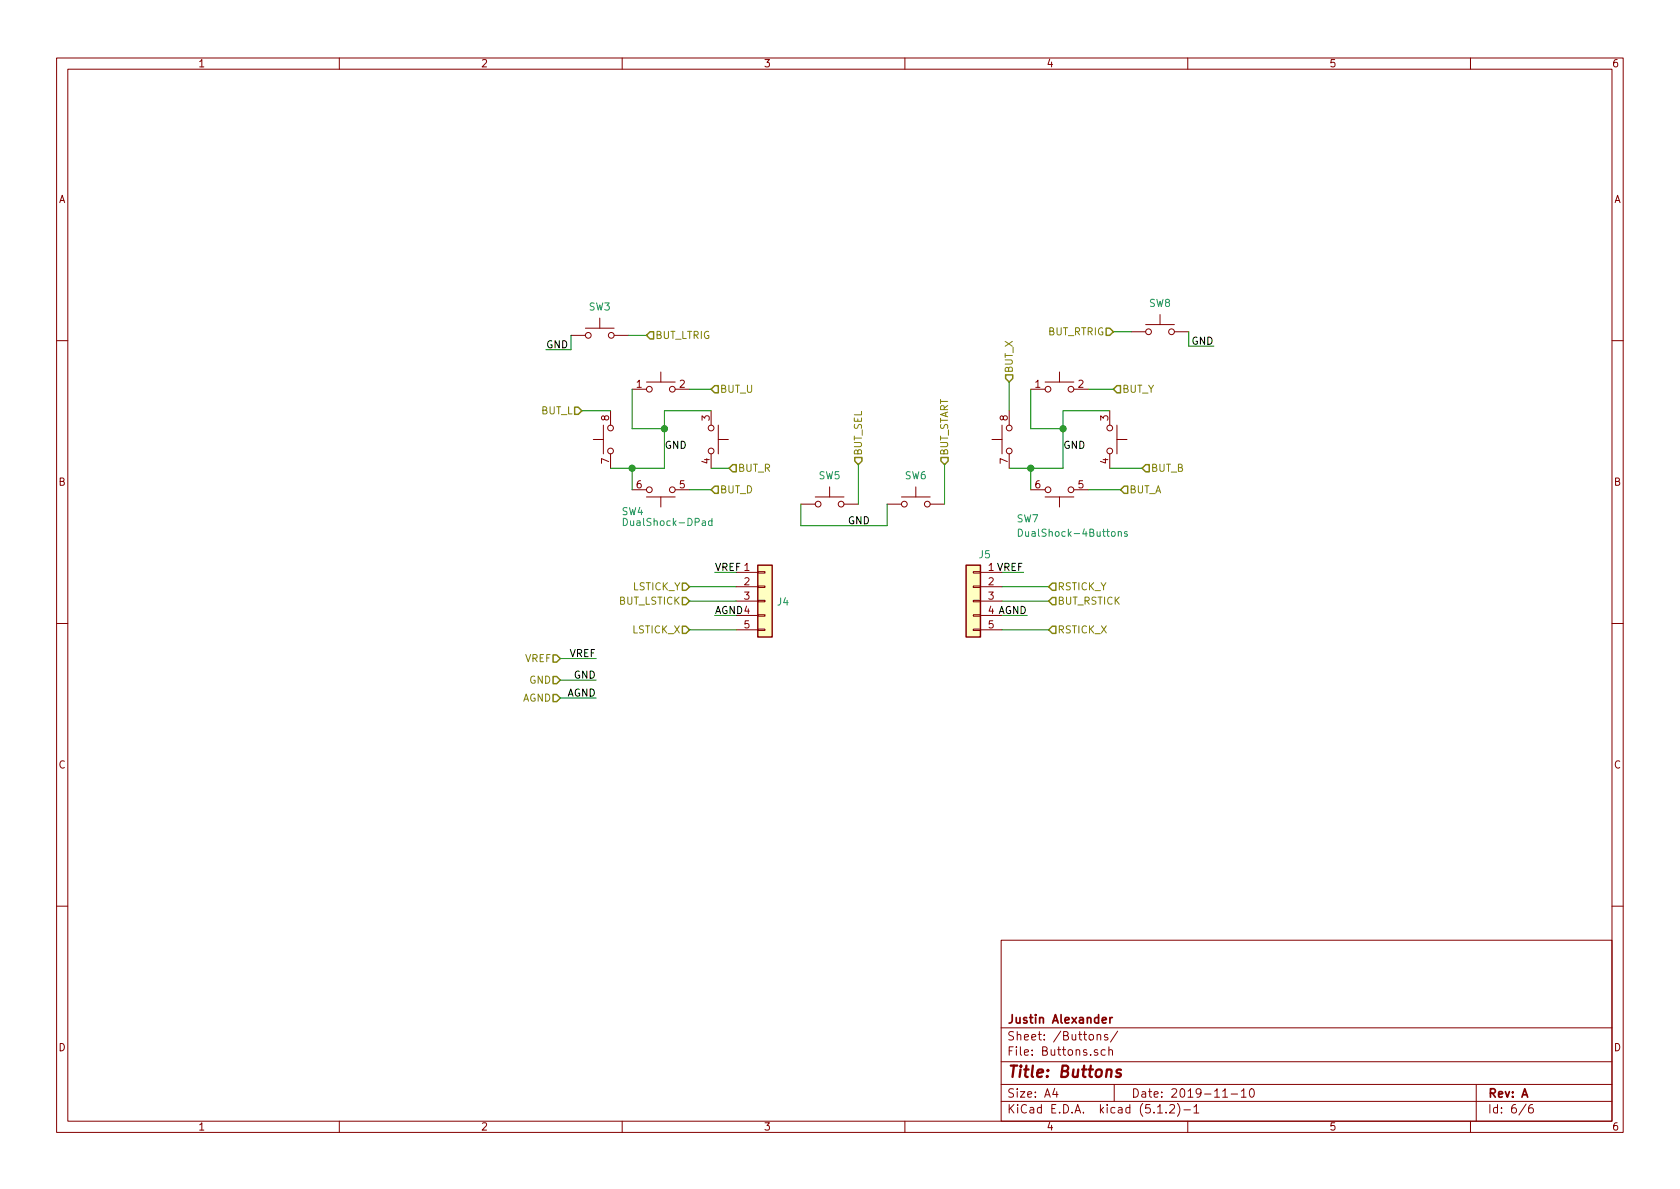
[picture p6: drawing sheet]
<svg xmlns="http://www.w3.org/2000/svg" width="297mm" height="210mm" viewBox="0 0 297 210" stroke-linecap="round" stroke-linejoin="round" font-family="sans-serif">
<g fill="none" stroke="#840000" stroke-width=".18">
<path d="M10 10.3h277v189.9h-277zM12 12.2h273v186.1h-273zM60 10.3v1.9M110 10.3v1.9M160 10.3v1.9M210 10.3v1.9M260 10.3v1.9M101 59.3h2.5M103.5 58h5.1M106 56.3v1.7M108.6 59.3h2.5M200 58.7h2.6"/>
<path d="M202.6 57.4h5M205.1 55.6v1.8M207.6 58.7h2.6M10 60.2h2M104.9 77.7h1.8M106.7 75.2v5.1M107.9 72.6v2.6M111.8 68.8h2.5M114.3 67.6h5.1M116.8 65.8v1.8M119.4 68.8h2.5M125.7 72.6v2.6"/>
<path d="M127 77.7h1.8M127 75.2v5.1M175.4 77.7h1.8M177.2 75.2v5.1M178.4 72.6v2.6M182.2 68.8h2.6M184.8 67.6h5.1M187.3 65.8v1.8M189.9 68.8h2.5M196.2 72.6v2.6M197.5 77.7h1.8M197.5 75.2v5.1"/>
<path d="M285 60.2h2M107.9 80.3v2.5M111.8 86.6h2.5M114.3 87.9h5.1M116.8 87.9v1.8M119.4 86.6h2.5M125.7 80.3v2.5M141.6 89.1h2.5M144.1 87.9h5.1M146.7 86.1v1.8M149.2 89.1h2.6M156.8 89.1h2.6"/>
<path d="M159.4 87.9h5.1M161.9 86.1v1.8M164.5 89.1h2.5M178.4 80.3v2.5M182.2 86.6h2.6M184.8 87.9h5.1M187.3 87.9v1.8M189.9 86.6h2.5M196.2 80.3v2.5M10 110.3h2M130.2 101.2h3.8M130.2 103.8h3.8"/>
<path d="M130.2 106.3h3.8M130.2 108.8h3.8M130.2 111.4h3.8M134 111.2h1.3v.3h-1.3zM134 108.7h1.3v.3h-1.3zM134 106.2h1.3v.2h-1.3zM134 103.6h1.3v.3h-1.3zM134 101.1h1.3v.2h-1.3zM172.1 111.2h1.3v.3h-1.3zM172.1 108.7h1.3v.3h-1.3zM172.1 106.2h1.3v.2h-1.3zM172.1 103.6h1.3v.3h-1.3z"/>
<path d="M172.1 101.1h1.3v.2h-1.3zM173.4 101.2h3.8M173.4 103.8h3.8M173.4 106.3h3.8M173.4 108.8h3.8M173.4 111.4h3.8M285 110.3h2M10 160.2h2M177 166.3h108v32h-108zM285 160.2h2M60 198.3v1.9M110 198.3v1.9"/>
<path d="M160 198.3v1.9M177 194.8h108M177 191.8h108M177 187.8h108M177 181.8h108M186.5 192.5l-.4 1h1M186.8 193v1M194 183.1l.2-.2 .4 .1v.9M194 182.9v1M194.1 185.7a.37 .37 0 0 0-.6 .1v.2l.6 .2v.1l-.2 .3-.4-.1M195.4 185.7l-.4-.1-.3 .3 .1 .6 .2 .1 .4-.1M195.8 183l-.3-.1-.2 .2v.3l.5 .1v.3h-.5"/>
<path d="M196.1 185.7a.37 .37 0 0 1 .6 .1v.8M196.1 185.1v1.5M197 191.8v3M197.6 182.3l-1.3 2M204.7 196.8h.8M206.2 196.7v.1M206.8 195.5l.2-.2h.4l.2 .2 .1 .3-.1 .2-.8 .8h.9M208.2 195.1a1.71 1.71 0 0 1 0 2.3M209.3 196.3h1.2M210 198.3v1.9M211.1 195.8l.4-.5v1.5M211.1 196.8h.9"/>
<path d="M216.2 194h.8M217.7 193.5h1.1M219.5 193l.4-.5v1.5M219.5 194h.8M221.1 192.6l.2-.1a.8 .8 0 0 1 .5 .8 .8 .8 0 0 1-.5 .7 1 1 0 0 1-.2-1.4zM260 198.3v1.9M261 191.8v6.5M269.8 195.2l-1.2 2M271 195.3a.62 .62 0 0 0-.7 .7v.7l.3 .1 .4-.1 .1-.5-.1-.2-.4-.1-.3 .3"/>
<circle cx="104" cy="59.3" r=".51"/>
<circle cx="108.1" cy="59.3" r=".51"/>
<circle cx="203.1" cy="58.7" r=".51"/>
<circle cx="207.1" cy="58.7" r=".51"/>
<circle cx="108" cy="79.8" r=".51"/>
<circle cx="108" cy="75.7" r=".51"/>
<circle cx="114.8" cy="68.8" r=".51"/>
<circle cx="118.9" cy="68.8" r=".51"/>
<circle cx="125.7" cy="75.7" r=".51"/>
<circle cx="125.7" cy="79.8" r=".51"/>
<circle cx="178.4" cy="75.7" r=".51"/>
<circle cx="178.4" cy="79.8" r=".51"/>
<circle cx="185.3" cy="68.8" r=".51"/>
<circle cx="189.4" cy="68.8" r=".51"/>
<circle cx="196.2" cy="75.7" r=".51"/>
<circle cx="196.2" cy="79.8" r=".51"/>
<circle cx="114.8" cy="86.6" r=".51"/>
<circle cx="118.9" cy="86.6" r=".51"/>
<circle cx="144.7" cy="89.1" r=".51"/>
<circle cx="148.7" cy="89.1" r=".51"/>
<circle cx="159.9" cy="89.1" r=".51"/>
<circle cx="164" cy="89.1" r=".51"/>
<circle cx="185.3" cy="86.6" r=".51"/>
<circle cx="189.4" cy="86.6" r=".51"/>
</g>
<path d="M198.2 189.2a.49 .49 0 0 0-.8 .3l.3 .3 .4 .1 .1 .2-.3 .3-.6-.1" fill="none" stroke="#840000" stroke-width=".41"/>
<path d="M196.2 179.9v1M196.7 179.9l-.5 .3M194.9 180.4l.7-.1-.1-.3-.4-.1-.2 .2 .1 .7h.5" fill="none" stroke="#840000" stroke-width=".3"/>
<path d="M110.2 91.7a.64 .64 0 0 1 .8 .6 .64 .64 0 0 1-.8 .6zM125.9 92.1h-.4l-.2 .2 .1 .6h.5M125.9 91.7v1.2M180.1 93.6a.64 .64 0 0 1 .7 .6 .64 .64 0 0 1-.7 .6zM197.7 94.1l.2-.1 .3 .1 .1 .7M197.7 94v.8M199.3 94.1l-.3-.1-.2 .2 .1 .2 .4 .1v.3h-.5" fill="none" stroke="#008484" stroke-width=".18"/>
<g fill="none" stroke="#848400" stroke-width=".25">
<path d="M114.9 58.7h.7v1.2h-.7l-.6-.6zM195.6 58h.6l.6 .7-.6 .6h-.6zM101.6 72h.6l.7 .6-.7 .7h-.6zM126.4 68.2h.6v1.3h-.6l-.7-.7zM177.8 66.3h1.3v.6l-.7 .7-.6-.7zM197.5 68.2h.6v1.3h-.6l-.7-.7zM126.4 86h.6v1.2h-.6l-.7-.6zM128.9 82.8l.6-.6h.7v1.2h-.7zM151.1 80.9h1.3v.6l-.6 .7-.7-.7zM166.4 80.9h1.2v.6l-.6 .7-.6-.7zM198.8 86h.6v1.2h-.6l-.7-.6zM202.6 82.2h.6v1.2h-.6l-.7-.6z"/>
<path d="M97.8 119.6h.6l.7 .7-.7 .6h-.6zM97.8 115.8h.6l.7 .7-.7 .6h-.6zM120.6 105.7h.7l.6 .6-.6 .6h-.7zM120.6 110.7h.7l.6 .7-.6 .6h-.7zM120.6 103.1h.7l.6 .7-.6 .6h-.7zM186.1 105.7h.6v1.2h-.6l-.7-.6zM186.1 110.7h.6v1.3h-.6l-.7-.6zM186.1 103.1h.6v1.3h-.6l-.7-.6zM97.8 122.8h.6l.7 .6-.7 .7h-.6z"/>
</g>
<g fill="none" stroke="#008400" stroke-width=".18">
<path d="M101 59.3v2.5h-4.5M111.1 59.3h3.2M196.8 58.7h3.2M210.2 58.7v2.5h4.4M102.9 72.6h5M111.8 68.8v7h5.7M121.9 68.8h3.8M125.7 72.6h-8.2v10.2h-9.6M178.4 67.6v5M182.2 68.8v7h5.8M192.4 68.8h4.4M196.2 72.6h-8.2v10.2h-9.6"/>
<path d="M111.8 82.8v3.8M121.9 86.6h3.8M125.7 82.8h3.2M141.6 89.1v3.9h15.2v-3.9M151.8 82.2v6.9M167 82.2v6.9M182.2 82.8v3.8M192.4 86.6h5.7M196.2 82.8h5.7M99.1 116.5h6.3M121.9 103.8h8.3M121.9 106.3h8.3"/>
<path d="M121.9 111.4h8.3M126.4 101.2h3.8M126.4 108.8h3.8M177.2 103.8h8.2M177.2 101.2h3.8M177.2 106.3h8.2M177.2 108.8h4.4M177.2 111.4h8.2M99.1 123.4h6.3M99.1 120.3h6.3"/>
</g>
<g fill="#008400" stroke="#008400" stroke-width=".25">
<circle cx="188" cy="75.8" r=".51"/>
<circle cx="182.2" cy="82.8" r=".51"/>
<circle cx="117.5" cy="75.8" r=".51"/>
<circle cx="111.8" cy="82.8" r=".51"/>
</g>
<g fill="#ffffc2" stroke="#ffffc2" stroke-width=".18">
<path d="M134 99.9h2.5v12.7h-2.5z"/>
<path d="M170.8 99.9h2.6v12.7h-2.6z"/>
</g>
<path d="M134 99.9h2.5v12.7h-2.5zM170.8 99.9h2.6v12.7h-2.6z" fill="none" stroke="#840000" stroke-width=".25"/>
<text font-size="2.8" fill="#840000" x="178" y="190.5">Title: Buttons</text>
<g font-size="2.1" fill="#840000">
<text x="178" y="184">Sheet: /Buttons/</text>
<text x="178" y="181">Justin Alexander</text>
<text x="178" y="186.7">File: Buttons.sch</text>
<text x="178" y="196.9">KiCad E.D.A. kicad (5.1.2)-1</text>
<text x="178" y="194.1">Size: A4</text>
<text x="200" y="194.1">Date: 2019-11-10</text>
<text x="263" y="194.1">Rev: A</text>
<text x="263" y="196.9">Id: 6/6</text>
</g>
<g font-size="1.8" fill="#840000">
<text x="35" y="11.9">1</text>
<text x="85" y="11.9">2</text>
<text x="135" y="11.9">3</text>
<text x="185" y="11.9">4</text>
<text x="235" y="11.9">5</text>
<text x="285" y="11.9">6</text>
<text x="10.4" y="35.9">A</text>
<text x="285.4" y="35.9">A</text>
<text x="112.5" y="68.6">1</text>
<text x="120.2" y="68.6">2</text>
<text x="183" y="68.6">1</text>
<text x="190.7" y="68.6">2</text>
<text x="107.7" y="74.4" transform="rotate(-90 107.7 74.4)">8</text>
<text x="125.5" y="74.4" transform="rotate(-90 125.5 74.4)">3</text>
<text x="178.2" y="74.4" transform="rotate(-90 178.2 74.4)">8</text>
<text x="196" y="74.4" transform="rotate(-90 196 74.4)">3</text>
<text x="107.7" y="82" transform="rotate(-90 107.7 82)">7</text>
<text x="125.5" y="82" transform="rotate(-90 125.5 82)">4</text>
<text x="178.2" y="82" transform="rotate(-90 178.2 82)">7</text>
<text x="196" y="82" transform="rotate(-90 196 82)">4</text>
<text x="10.4" y="85.9">B</text>
<text x="112.5" y="86.4">6</text>
<text x="120.2" y="86.4">5</text>
<text x="183" y="86.4">6</text>
<text x="190.7" y="86.4">5</text>
<text x="285.4" y="85.9">B</text>
<text x="126.4" y="101">VREF 1</text>
<text x="174.8" y="101">1 VREF</text>
<text x="131.6" y="103.5">2</text>
<text x="131.6" y="106">3</text>
<text x="174.8" y="103.5">2</text>
<text x="174.8" y="106">3</text>
<text x="126.4" y="108.6">AGND4</text>
<text x="131.6" y="111.1">5</text>
<text x="174.8" y="108.6">4 AGND</text>
<text x="174.8" y="111.1">5</text>
<text x="10.4" y="135.9">C</text>
<text x="285.4" y="135.9">C</text>
<text x="10.4" y="185.9">D</text>
<text x="285.4" y="185.9">D</text>
<text x="35" y="199.9">1</text>
<text x="85" y="199.9">2</text>
<text x="135" y="199.9">3</text>
<text x="185" y="199.9">4</text>
<text x="235" y="199.9">5</text>
<text x="285" y="199.9">6</text>
</g>
<g font-size="1.8" fill="#008484">
<text x="104.1" y="54.9">SW3</text>
<text x="203.2" y="54.3">SW8</text>
<text x="144.8" y="84.8">SW5</text>
<text x="160" y="84.8">SW6</text>
<text x="110" y="91.1">SW4</text>
<text x="110.9" y="93">DualShock-DPad</text>
<text x="179.8" y="92.4">SW7</text>
<text x="181" y="94.9">DualShock-4Buttons</text>
<text x="173.2" y="98.7">J5</text>
<text x="137.5" y="107.1">J4</text>
</g>
<g font-size="1.8" fill="#848400">
<text x="115.8" y="59.9">BUT_LTRIG</text>
<text x="185.2" y="59.3">BUT_RTRIG</text>
<text x="127.3" y="69.5">BUT_U</text>
<text x="179.1" y="66" transform="rotate(-90 179.1 66)">BUT_X</text>
<text x="198.4" y="69.5">BUT_Y</text>
<text x="95.7" y="73.3">BUT_L</text>
<text x="130.4" y="83.4">BUT_R</text>
<text x="152.4" y="80.6" transform="rotate(-90 152.4 80.6)">BUT_SEL</text>
<text x="167.6" y="80.6" transform="rotate(-90 167.6 80.6)">BUT_START</text>
<text x="203.5" y="83.4">BUT_B</text>
<text x="127.3" y="87.2">BUT_D</text>
<text x="199.6" y="87.2">BUT_A</text>
<text x="109.4" y="106.9">BUT_LSTICK</text>
<text x="111.8" y="104.4">LSTICK_Y</text>
<text x="186.9" y="106.9">BUT_RSTICK</text>
<text x="186.9" y="104.4">RSTICK_Y</text>
<text x="111.8" y="112">LSTICK_X</text>
<text x="186.9" y="112">RSTICK_X</text>
<text x="92.8" y="117.1">VREF</text>
<text x="92.3" y="124.1">AGND</text>
<text x="93.6" y="120.9">GND</text>
</g>
<g font-size="1.8">
<text x="96.5" y="61.6">GND</text>
<text x="210.7" y="61">GND</text>
<text x="117.5" y="79.4">GND</text>
<text x="188" y="79.4">GND</text>
<text x="149.9" y="92.7">GND</text>
<text x="100.7" y="116.2">VREF</text>
<text x="100.2" y="123.2">AGND</text>
<text x="101.5" y="120">GND</text>
</g>
</svg>
